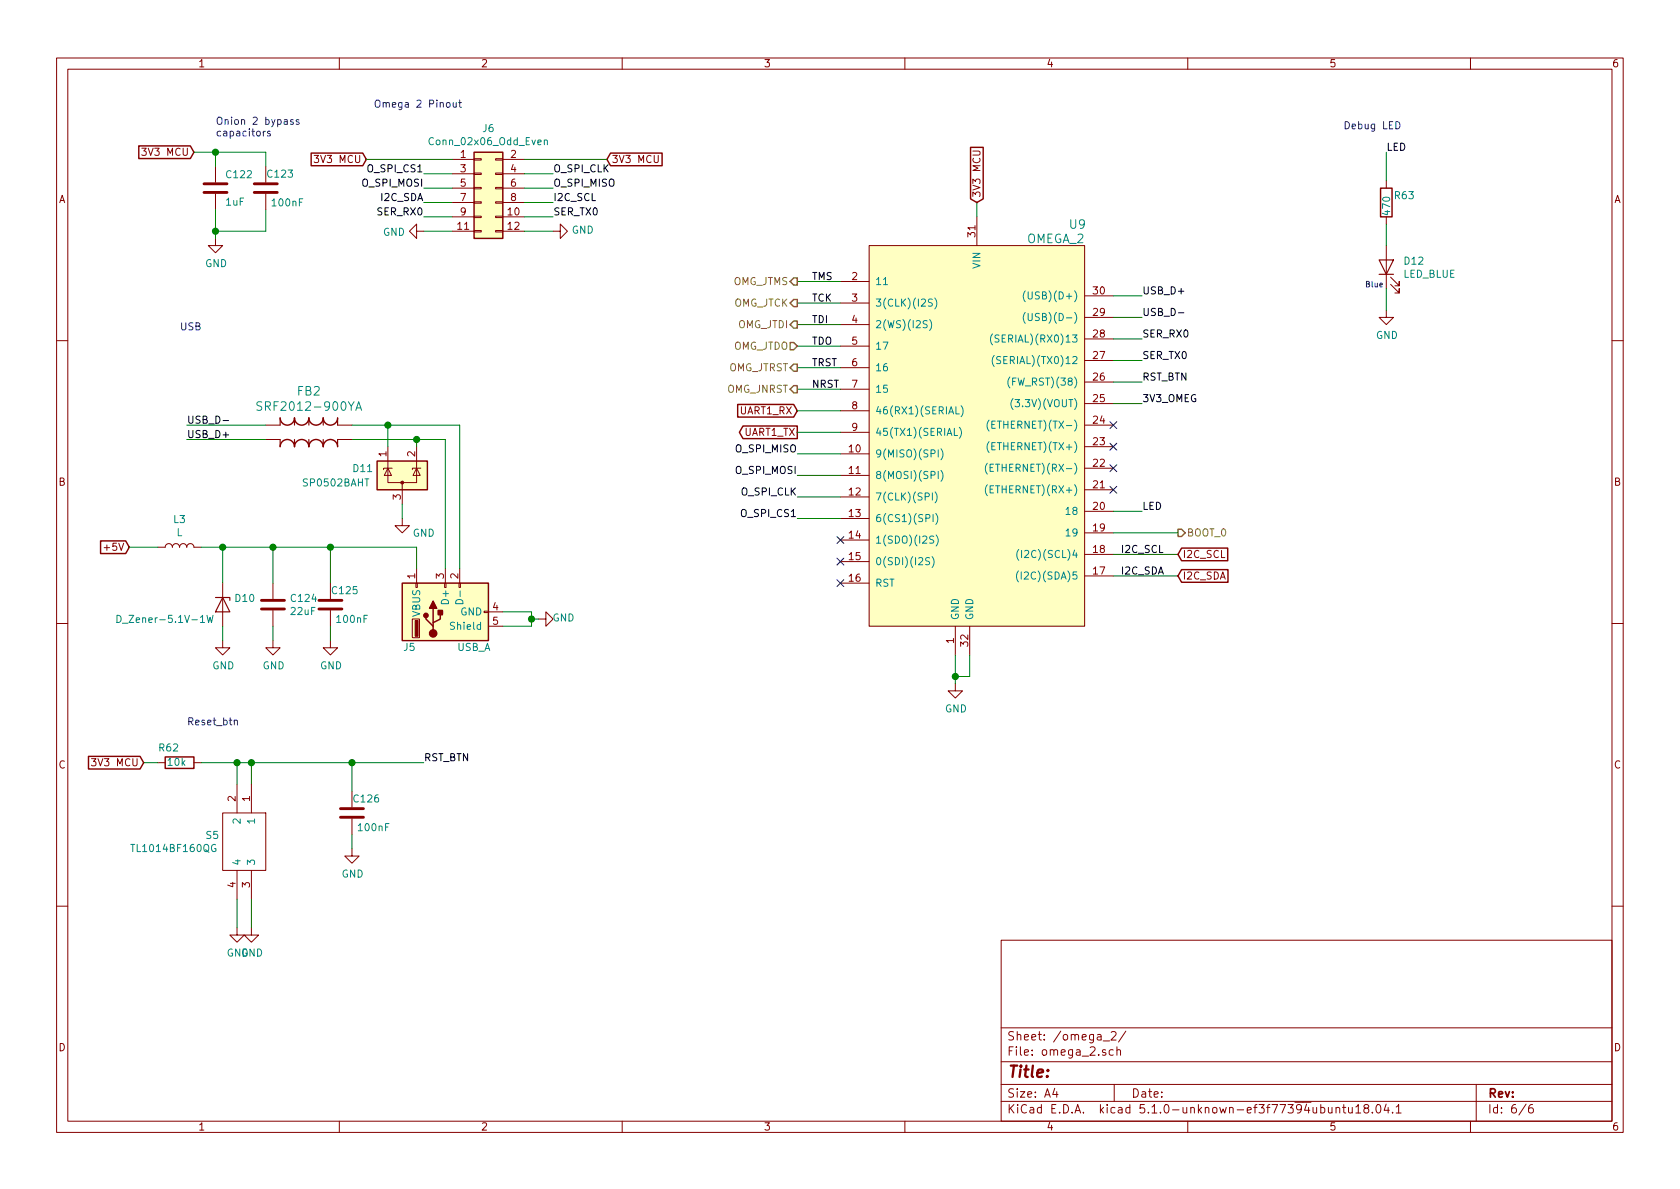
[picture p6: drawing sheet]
EESchema Schematic File Version 5
LIBS:shield_SDR_UN-cache
EELAYER 29 0
EELAYER END
$Descr A4 11693 8268
encoding utf-8
Sheet 6 6
Title ""
Date ""
Rev ""
Comp ""
Comment1 ""
Comment2 ""
Comment3 ""
Comment4 ""
$EndDescr
$Comp
L ONION_OMEGA_2:OMEGA_2 U9
U 1 1
P 6850 2950
F 0 "U9" H 7500 4350 60  0000 C CNN
F 1 "OMEGA_2" H 7350 4250 60  0000 C CNN
F 2 "OMEGA2_:OMEGA2_PADS" H 6600 3650 60  0001 C CNN
F 3 "https://docs.onion.io/omega2-docs/omega2.html" H 6600 3650 60  0001 C CNN
F 4 "2070-OM-O2-ND" H 6850 2950 50  0001 C CNN "Digikey"
	1    6850 2950
	1    0    0    -1  
$EndComp
$Comp
L power:GND #PWR0153
U 1 1
P 6650 4750
F 0 "#PWR0153" H 6650 4500 50  0001 C CNN
F 1 "GND" H 6655 4577 50  0000 C CNN
F 2 "" H 6650 4750 50  0001 C CNN
F 3 "" H 6650 4750 50  0001 C CNN
	1    6650 4750
	1    0    0    -1  
$EndComp
Wire Wire Line
	6650 4750 6650 4700
Wire Wire Line
	6750 4700 6650 4700
Connection ~ 6650 4700
Wire Wire Line
	6650 4700 6650 4550
Wire Wire Line
	6750 4550 6750 4700
Wire Wire Line
	6800 1500 6800 1400
$Comp
L Device:C C122
U 1 1
P 1500 1300
F 0 "C122" H 1565 1396 50  0000 L CNN
F 1 "1uF" H 1565 1205 50  0000 L CNN
F 2 "Capacitor_SMD:C_0603_1608Metric_Pad1.05x0.95mm_HandSolder" H 1538 1150 50  0001 C CNN
F 3 "http://www.samsungsem.com/kr/support/product-search/mlcc/__icsFiles/afieldfile/2019/05/10/19-CL10A105KP8NNNC.pdf" H 1500 1300 50  0001 C CNN
F 4 "1276-1182-1-ND" H 1500 1300 50  0001 C CNN "Digikey"
	1    1500 1300
	1    0    0    -1  
$EndComp
$Comp
L power:GND #PWR0142
U 1 1
P 1500 1650
F 0 "#PWR0142" H 1500 1400 50  0001 C CNN
F 1 "GND" H 1505 1477 50  0000 C CNN
F 2 "" H 1500 1650 50  0001 C CNN
F 3 "" H 1500 1650 50  0001 C CNN
	1    1500 1650
	1    0    0    -1  
$EndComp
Wire Wire Line
	1500 1150 1500 1050
Wire Wire Line
	1500 1650 1500 1600
Wire Wire Line
	1850 1150 1850 1050
Wire Wire Line
	1850 1050 1500 1050
Connection ~ 1500 1050
Wire Wire Line
	1850 1450 1850 1600
Wire Wire Line
	1850 1600 1500 1600
Connection ~ 1500 1600
Wire Wire Line
	1500 1600 1500 1450
Text Notes 1500 950  0    50   ~ 0
Onion 2 bypass\ncapacitors
NoConn ~ 7750 3400
NoConn ~ 7750 3250
NoConn ~ 7750 3100
NoConn ~ 7750 2950
Text GLabel 1350 1050 0    50   Input ~ 0
3V3 MCU
Wire Wire Line
	1350 1050 1500 1050
$Comp
L Device:C C?
U 1 1
P 1900 4200
AR Path="/5CC08321/5CECC457" Ref="C?"  Part="1" 
AR Path="/5CFB52DC/5CECC457" Ref="C124"  Part="1" 
F 0 "C124" H 2015 4246 50  0000 L CNN
F 1 "22uF" H 2015 4155 50  0000 L CNN
F 2 "Resistor_SMD:R_0603_1608Metric_Pad1.05x0.95mm_HandSolder" H 1938 4050 50  0001 C CNN
F 3 "http://www.samsungsem.com/kr/support/product-search/mlcc/CL10A226MPCNUBE.jsp" H 1900 4200 50  0001 C CNN
F 4 "1276-6504-1-ND" H 1900 4200 50  0001 C CNN "Digikey"
	1    1900 4200
	1    0    0    -1  
$EndComp
$Comp
L Device:L L?
U 1 1
P 1250 3800
AR Path="/5CC08321/5CECC46C" Ref="L?"  Part="1" 
AR Path="/5CFB52DC/5CECC46C" Ref="L3"  Part="1" 
F 0 "L3" V 1440 3800 50  0000 C CNN
F 1 "L" V 1349 3800 50  0000 C CNN
F 2 "Inductor_SMD:L_0603_1608Metric_Pad1.05x0.95mm_HandSolder" H 1250 3800 50  0001 C CNN
F 3 "https://katalog.we-online.de/pbs/datasheet/742792651.pdf" H 1250 3800 50  0001 C CNN
F 4 "732-1593-1-ND" V 1250 3800 50  0001 C CNN "Digikey"
	1    1250 3800
	0    -1   -1   0   
$EndComp
Text GLabel 900  3800 0    50   Input ~ 0
+5V
Wire Wire Line
	3500 4350 3700 4350
Wire Wire Line
	3700 4350 3700 4300
Wire Wire Line
	3700 4250 3500 4250
$Comp
L power:GND #PWR0151
U 1 1
P 3750 4300
F 0 "#PWR0151" H 3750 4050 50  0001 C CNN
F 1 "GND" V 3755 4127 50  0000 C CNN
F 2 "" H 3750 4300 50  0001 C CNN
F 3 "" H 3750 4300 50  0001 C CNN
	1    3750 4300
	0    -1   -1   0   
$EndComp
Wire Wire Line
	3750 4300 3700 4300
Connection ~ 3700 4300
Wire Wire Line
	3700 4300 3700 4250
Wire Wire Line
	1850 3050 1300 3050
Text Label 1300 3050 0    50   ~ 0
USB_D+
Text Label 1300 2950 0    50   ~ 0
USB_D-
$Comp
L Device:D_Zener D?
U 1 1
P 1550 4200
AR Path="/5CC08321/5CECC44D" Ref="D?"  Part="1" 
AR Path="/5CFB52DC/5CECC44D" Ref="D10"  Part="1" 
F 0 "D10" V 1504 4279 50  0000 L CNN
F 1 "D_Zener-5.1V-1W" V 1650 3450 50  0000 L CNN
F 2 "Diode_SMD:D_SOD-123" H 1550 4200 50  0001 C CNN
F 3 "http://www.onsemi.com/pub/Collateral/MMSZ5221BT1-D.PDF" H 1550 4200 50  0001 C CNN
F 4 "MMSZ5231BT1GOSCT-ND" V 1550 4200 50  0001 C CNN "Digikey"
	1    1550 4200
	0    1    1    0   
$EndComp
$Comp
L power:GND #PWR0146
U 1 1
P 1900 4450
F 0 "#PWR0146" H 1900 4200 50  0001 C CNN
F 1 "GND" H 1905 4277 50  0000 C CNN
F 2 "" H 1900 4450 50  0001 C CNN
F 3 "" H 1900 4450 50  0001 C CNN
	1    1900 4450
	1    0    0    -1  
$EndComp
$Comp
L power:GND #PWR0147
U 1 1
P 2300 4450
F 0 "#PWR0147" H 2300 4200 50  0001 C CNN
F 1 "GND" H 2305 4277 50  0000 C CNN
F 2 "" H 2300 4450 50  0001 C CNN
F 3 "" H 2300 4450 50  0001 C CNN
	1    2300 4450
	1    0    0    -1  
$EndComp
$Comp
L power:GND #PWR0143
U 1 1
P 1550 4450
F 0 "#PWR0143" H 1550 4200 50  0001 C CNN
F 1 "GND" H 1555 4277 50  0000 C CNN
F 2 "" H 1550 4450 50  0001 C CNN
F 3 "" H 1550 4450 50  0001 C CNN
	1    1550 4450
	1    0    0    -1  
$EndComp
Wire Wire Line
	2300 4450 2300 4350
Wire Wire Line
	1900 4450 1900 4350
Wire Wire Line
	1550 4450 1550 4350
Wire Wire Line
	2300 4050 2300 3800
Wire Wire Line
	2300 3800 2900 3800
Wire Wire Line
	2900 3800 2900 3950
Wire Wire Line
	1900 4050 1900 3800
Wire Wire Line
	1900 3800 2300 3800
Connection ~ 2300 3800
Wire Wire Line
	1550 4050 1550 3800
Wire Wire Line
	1550 3800 1900 3800
Connection ~ 1900 3800
Wire Wire Line
	1400 3800 1550 3800
Connection ~ 1550 3800
Wire Wire Line
	1100 3800 900  3800
$Comp
L Connector:USB_A J?
U 1 1
P 3100 4250
AR Path="/5CC08321/5CECC443" Ref="J?"  Part="1" 
AR Path="/5CFB52DC/5CECC443" Ref="J5"  Part="1" 
F 0 "J5" V 2850 4500 50  0000 C CNN
F 1 "USB_A" V 2850 4050 50  0000 C CNN
F 2 "lib:USB_A_Female_UE27AC54100" H 3250 4200 50  0001 C CNN
F 3 "https://www.amphenolcanada.com/ProductSearch/drawings/AC/UE27ACX4X0X.pdf" H 3250 4200 50  0001 C CNN
F 4 "UE27AC54100-ND" H 3100 4250 50  0001 C CNN "Digikey"
	1    3100 4250
	0    -1   -1   0   
$EndComp
$Comp
L Power_Protection:SP0502BAHT D11
U 1 1
P 2800 3300
F 0 "D11" H 2450 3350 50  0000 L CNN
F 1 "SP0502BAHT" H 2100 3250 50  0000 L CNN
F 2 "Package_TO_SOT_SMD:SOT-23_Handsoldering" H 3025 3250 50  0001 L CNN
F 3 "https://www.littelfuse.com/~/media/files/littelfuse/technical%20resources/documents/data%20sheets/sp05xxba.pdf" H 2925 3425 50  0001 C CNN
F 4 "F2714CT-ND" H 2800 3300 50  0001 C CNN "Digikey"
	1    2800 3300
	1    0    0    -1  
$EndComp
$Comp
L power:GND #PWR0149
U 1 1
P 2800 3600
F 0 "#PWR0149" H 2800 3350 50  0001 C CNN
F 1 "GND" H 2950 3500 50  0000 C CNN
F 2 "" H 2800 3600 50  0001 C CNN
F 3 "" H 2800 3600 50  0001 C CNN
	1    2800 3600
	1    0    0    -1  
$EndComp
Wire Wire Line
	2450 3050 2900 3050
Wire Wire Line
	3100 3050 3100 3950
Wire Wire Line
	2900 3100 2900 3050
Connection ~ 2900 3050
Wire Wire Line
	2900 3050 3100 3050
Wire Wire Line
	2800 3600 2800 3500
Text Notes 1250 2300 0    50   ~ 0
USB
Wire Wire Line
	7750 2050 7950 2050
Wire Wire Line
	7750 2200 7950 2200
Wire Wire Line
	7750 2350 7950 2350
Wire Wire Line
	7750 2500 7950 2500
Text GLabel 6800 1400 1    50   Input ~ 0
3V3 MCU
Text Label 7950 2200 0    50   ~ 0
USB_D-
Text Label 7950 2050 0    50   ~ 0
USB_D+
Wire Wire Line
	7750 2650 7950 2650
Wire Wire Line
	7750 3550 7950 3550
Text Label 7800 4000 0    50   ~ 0
I2C_SDA
Text Label 7800 3850 0    50   ~ 0
I2C_SCL
Text Label 7950 2350 0    50   ~ 0
SER_RX0
Text Label 7950 2500 0    50   ~ 0
SER_TX0
Wire Wire Line
	3150 1200 2950 1200
Wire Wire Line
	3150 1300 2950 1300
Wire Wire Line
	3150 1400 2950 1400
Wire Wire Line
	3150 1500 2950 1500
Wire Wire Line
	3150 1600 2950 1600
Wire Wire Line
	7750 2800 7950 2800
Text Label 7950 2800 0    50   ~ 0
3V3_OMEG
$Comp
L power:GND #PWR0150
U 1 1
P 2950 1600
F 0 "#PWR0150" H 2950 1350 50  0001 C CNN
F 1 "GND" V 2955 1472 50  0000 R CNN
F 2 "" H 2950 1600 50  0001 C CNN
F 3 "" H 2950 1600 50  0001 C CNN
	1    2950 1600
	0    1    1    0   
$EndComp
Text Label 2950 1500 2    50   ~ 0
SER_RX0
Text Label 2950 1400 2    50   ~ 0
I2C_SDA
Text Label 3850 1400 0    50   ~ 0
I2C_SCL
Text Notes 2600 750  0    50   ~ 0
Omega 2 Pinout
Text Label 7950 2650 0    50   ~ 0
RST_BTN
Text Notes 1300 5050 0    50   ~ 0
Reset_btn
Wire Wire Line
	5850 1950 5550 1950
Wire Wire Line
	5850 2100 5550 2100
Wire Wire Line
	5850 2250 5550 2250
Wire Wire Line
	5850 2400 5550 2400
Wire Wire Line
	5850 2550 5550 2550
Wire Wire Line
	5850 2700 5550 2700
Text Label 5650 1950 0    50   ~ 0
TMS
Text Label 5650 2100 0    50   ~ 0
TCK
Text Label 5650 2250 0    50   ~ 0
TDI
Text Label 5650 2400 0    50   ~ 0
TDO
Text Label 5650 2550 0    50   ~ 0
TRST
Text Label 5650 2700 0    50   ~ 0
NRST
Wire Wire Line
	7750 3850 8200 3850
Wire Wire Line
	7750 4000 8200 4000
Text GLabel 8200 3850 2    50   Input ~ 0
I2C_SCL
Text GLabel 8200 4000 2    50   Input ~ 0
I2C_SDA
Text HLabel 8200 3700 2    50   Output ~ 0
BOOT_0
Wire Wire Line
	7750 3700 8200 3700
Text GLabel 5550 3000 0    50   Output ~ 0
UART1_TX
Text GLabel 5550 2850 0    50   Input ~ 0
UART1_RX
Wire Wire Line
	5850 2850 5550 2850
Wire Wire Line
	5850 3000 5550 3000
$Comp
L Device:LED D?
U 1 1
P 9650 1850
AR Path="/5CC082AD/5D35F1A3" Ref="D?"  Part="1" 
AR Path="/5CFB52DC/5D35F1A3" Ref="D12"  Part="1" 
F 0 "D12" V 9689 1733 50  0000 R CNN
F 1 "LED_BLUE" V 9598 1733 50  0000 R CNN
F 2 "LED_SMD:LED_0805_2012Metric_Pad1.15x1.40mm_HandSolder" H 9650 1850 50  0001 C CNN
F 3 "http://optoelectronics.liteon.com/upload/download/DS22-2000-239/LTST-S220TBKT.pdf" H 9650 1850 50  0001 C CNN
F 4 "160-2032-1-ND" V 9650 1850 50  0001 C CNN "Digikey"
	1    9650 1850
	0    -1   -1   0   
$EndComp
$Comp
L power:GND #PWR0154
U 1 1
P 9650 2150
F 0 "#PWR0154" H 9650 1900 50  0001 C CNN
F 1 "GND" H 9655 1977 50  0000 C CNN
F 2 "" H 9650 2150 50  0001 C CNN
F 3 "" H 9650 2150 50  0001 C CNN
	1    9650 2150
	1    0    0    -1  
$EndComp
Wire Wire Line
	9650 1550 9650 1700
Wire Wire Line
	9650 2000 9650 2150
Text Label 9650 1050 0    50   ~ 0
LED
Text Notes 9350 900  0    50   ~ 0
Debug LED
Text Label 7950 3550 0    50   ~ 0
LED
$Comp
L Device:C C125
U 1 1
P 2300 4200
F 0 "C125" H 2400 4300 50  0000 C CNN
F 1 "100nF" H 2450 4100 50  0000 C CNN
F 2 "Capacitor_SMD:C_0603_1608Metric_Pad1.05x0.95mm_HandSolder" H 2338 4050 50  0001 C CNN
F 3 "http://www.samsungsem.com/kr/support/product-search/mlcc/__icsFiles/afieldfile/2018/07/24/CL10B104KB8NNNC.pdf" H 2300 4200 50  0001 C CNN
F 4 "1276-1000-1-ND" H 2300 4200 50  0001 C CNN "Digikey"
	1    2300 4200
	1    0    0    -1  
$EndComp
$Comp
L Device:C C123
U 1 1
P 1850 1300
F 0 "C123" H 1950 1400 50  0000 C CNN
F 1 "100nF" H 2000 1200 50  0000 C CNN
F 2 "Capacitor_SMD:C_0603_1608Metric_Pad1.05x0.95mm_HandSolder" H 1888 1150 50  0001 C CNN
F 3 "http://www.samsungsem.com/kr/support/product-search/mlcc/__icsFiles/afieldfile/2018/07/24/CL10B104KB8NNNC.pdf" H 1850 1300 50  0001 C CNN
F 4 "1276-1000-1-ND" H 1850 1300 50  0001 C CNN "Digikey"
	1    1850 1300
	1    0    0    -1  
$EndComp
Text Notes 9500 2000 0    39   ~ 0
Blue
Wire Wire Line
	9650 1050 9650 1250
$Comp
L Device:R R63
U 1 1
P 9650 1400
F 0 "R63" H 9700 1450 50  0000 L CNN
F 1 "470" V 9650 1300 50  0000 L CNN
F 2 "Resistor_SMD:R_0603_1608Metric_Pad1.05x0.95mm_HandSolder" V 9580 1400 50  0001 C CNN
F 3 "http://www.yageo.com/documents/recent/PYu-RC_Group_51_RoHS_L_10.pdf" H 9650 1400 50  0001 C CNN
F 4 "311-470GRCT-ND" V 9650 1400 50  0001 C CNN "Digikey"
	1    9650 1400
	1    0    0    -1  
$EndComp
NoConn ~ 5850 4050
NoConn ~ 5850 3900
NoConn ~ 5850 3750
Wire Wire Line
	5850 3150 5550 3150
Wire Wire Line
	5850 3300 5550 3300
Wire Wire Line
	5850 3450 5550 3450
Wire Wire Line
	5850 3600 5550 3600
Text Label 5550 3300 2    50   ~ 0
O_SPI_MOSI
Text Label 5550 3150 2    50   ~ 0
O_SPI_MISO
Text Label 5550 3450 2    50   ~ 0
O_SPI_CLK
Text Label 5550 3600 2    50   ~ 0
O_SPI_CS1
$Comp
L Connector_Generic:Conn_02x06_Odd_Even J6
U 1 1
P 3350 1300
F 0 "J6" H 3400 1717 50  0000 C CNN
F 1 "Conn_02x06_Odd_Even" H 3400 1626 50  0000 C CNN
F 2 "Connector_PinHeader_2.54mm:PinHeader_2x06_P2.54mm_Vertical" H 3350 1300 50  0001 C CNN
F 3 "~" H 3350 1300 50  0001 C CNN
F 4 "609-3219-ND" H 3350 1300 50  0001 C CNN "Digikey"
	1    3350 1300
	1    0    0    -1  
$EndComp
Wire Wire Line
	3650 1200 3850 1200
Wire Wire Line
	3650 1300 3850 1300
Wire Wire Line
	3650 1400 3850 1400
Wire Wire Line
	3650 1500 3850 1500
Wire Wire Line
	3650 1600 3850 1600
$Comp
L power:GND #PWR0152
U 1 1
P 3850 1600
F 0 "#PWR0152" H 3850 1350 50  0001 C CNN
F 1 "GND" V 3855 1472 50  0000 R CNN
F 2 "" H 3850 1600 50  0001 C CNN
F 3 "" H 3850 1600 50  0001 C CNN
	1    3850 1600
	0    -1   -1   0   
$EndComp
Text Label 3850 1300 0    50   ~ 0
O_SPI_MISO
Text Label 2950 1300 2    50   ~ 0
O_SPI_MOSI
Text Label 2950 1200 2    50   ~ 0
O_SPI_CS1
Text Label 3850 1200 0    50   ~ 0
O_SPI_CLK
$Comp
L Device:R R62
U 1 1
P 1250 5300
F 0 "R62" V 1350 5300 50  0000 L CNN
F 1 "10k" V 1250 5250 50  0000 L CNN
F 2 "Resistor_SMD:R_0603_1608Metric_Pad1.05x0.95mm_HandSolder" V 1180 5300 50  0001 C CNN
F 3 "http://www.yageo.com/documents/recent/PYu-RC_Group_51_RoHS_L_10.pdf" H 1250 5300 50  0001 C CNN
F 4 "311-10KGRCT-ND" V 1250 5300 50  0001 C CNN "Digikey"
	1    1250 5300
	0    -1   -1   0   
$EndComp
$Comp
L power:GND #PWR0148
U 1 1
P 2450 5900
F 0 "#PWR0148" H 2450 5650 50  0001 C CNN
F 1 "GND" H 2455 5727 50  0000 C CNN
F 2 "" H 2450 5900 50  0001 C CNN
F 3 "" H 2450 5900 50  0001 C CNN
	1    2450 5900
	1    0    0    -1  
$EndComp
$Comp
L Device:C C126
U 1 1
P 2450 5650
F 0 "C126" H 2550 5750 50  0000 C CNN
F 1 "100nF" H 2600 5550 50  0000 C CNN
F 2 "Capacitor_SMD:C_0603_1608Metric_Pad1.05x0.95mm_HandSolder" H 2488 5500 50  0001 C CNN
F 3 "http://www.samsungsem.com/kr/support/product-search/mlcc/__icsFiles/afieldfile/2018/07/24/CL10B104KB8NNNC.pdf" H 2450 5650 50  0001 C CNN
F 4 "1276-1000-1-ND" H 2450 5650 50  0001 C CNN "Digikey"
	1    2450 5650
	1    0    0    -1  
$EndComp
Wire Wire Line
	1400 5300 1650 5300
Connection ~ 1750 5300
Connection ~ 2450 5300
Wire Wire Line
	1750 5450 1750 5300
Wire Wire Line
	1000 5300 1100 5300
Wire Wire Line
	2450 5300 2950 5300
Text Label 2950 5300 0    50   ~ 0
RST_BTN
Wire Wire Line
	2450 5500 2450 5300
Wire Wire Line
	2450 5900 2450 5800
Text HLabel 5550 1950 0    50   Output ~ 0
OMG_JTMS
Text HLabel 5550 2100 0    50   Output ~ 0
OMG_JTCK
Text HLabel 5550 2250 0    50   Output ~ 0
OMG_JTDI
Text HLabel 5550 2550 0    50   Output ~ 0
OMG_JTRST
Text HLabel 5550 2700 0    50   Output ~ 0
OMG_JNRST
Text HLabel 5550 2400 0    50   Input ~ 0
OMG_JTDO
$Comp
L SRF2012900YA:SRF2012-900YA FB2
U 1 1
P 1850 2950
F 0 "FB2" H 2150 3189 60  0000 C CNN
F 1 "SRF2012-900YA" H 2150 3083 60  0000 C CNN
F 2 "lib:SRF2012-900YA" H 2125 2665 60  0001 C CNN
F 3 "https://www.bourns.com/docs/Product-Datasheets/SRF2012A.pdf" H 2150 3083 60  0001 C CNN
F 4 "SRF2012-900YACT-ND" H 1850 2950 50  0001 C CNN "Digikey"
	1    1850 2950
	1    0    0    -1  
$EndComp
Wire Wire Line
	3200 3950 3200 2950
Wire Wire Line
	3200 2950 2700 2950
Wire Wire Line
	2700 2950 2700 3100
Connection ~ 2700 2950
Wire Wire Line
	2700 2950 2450 2950
Wire Wire Line
	1300 2950 1850 2950
Wire Wire Line
	1750 5300 2450 5300
$Comp
L power:GND #PWR0145
U 1 1
P 1750 6450
F 0 "#PWR0145" H 1750 6200 50  0001 C CNN
F 1 "GND" H 1755 6277 50  0000 C CNN
F 2 "" H 1750 6450 50  0001 C CNN
F 3 "" H 1750 6450 50  0001 C CNN
	1    1750 6450
	1    0    0    -1  
$EndComp
$Comp
L TL1014BF160QG:TL1014BF160QG S5
U 1 1
P 1750 5450
F 0 "S5" V 2104 5128 50  0000 L CNN
F 1 "TL1014BF160QG" V 2195 4603 50  0000 L CNN
F 2 "lib:TL1014BF160QG" H 2400 5550 50  0001 L CNN
F 3 "https://www.e-switch.com/system/asset/product_line/data_sheet/141/TL1014.pdf" H 2400 5450 50  0001 L CNN
F 4 "EG5042CT-ND" V 1750 5450 50  0001 C CNN "Digikey"
	1    1750 5450
	0    1    1    0   
$EndComp
$Comp
L power:GND #PWR0144
U 1 1
P 1650 6450
F 0 "#PWR0144" H 1650 6200 50  0001 C CNN
F 1 "GND" H 1655 6277 50  0000 C CNN
F 2 "" H 1650 6450 50  0001 C CNN
F 3 "" H 1650 6450 50  0001 C CNN
	1    1650 6450
	1    0    0    -1  
$EndComp
Wire Wire Line
	1650 5450 1650 5300
Connection ~ 1650 5300
Wire Wire Line
	1650 5300 1750 5300
Wire Wire Line
	1650 6250 1650 6450
Wire Wire Line
	1750 6250 1750 6450
Text GLabel 1000 5300 0    50   Input ~ 0
3V3 MCU
Text Label 3850 1500 0    50   ~ 0
SER_TX0
Text GLabel 2550 1100 0    50   Input ~ 0
3V3 MCU
Text GLabel 4225 1100 2    50   Input ~ 0
3V3 MCU
Wire Wire Line
	3650 1100 4225 1100
Wire Wire Line
	2550 1100 3150 1100
$EndSCHEMATC
